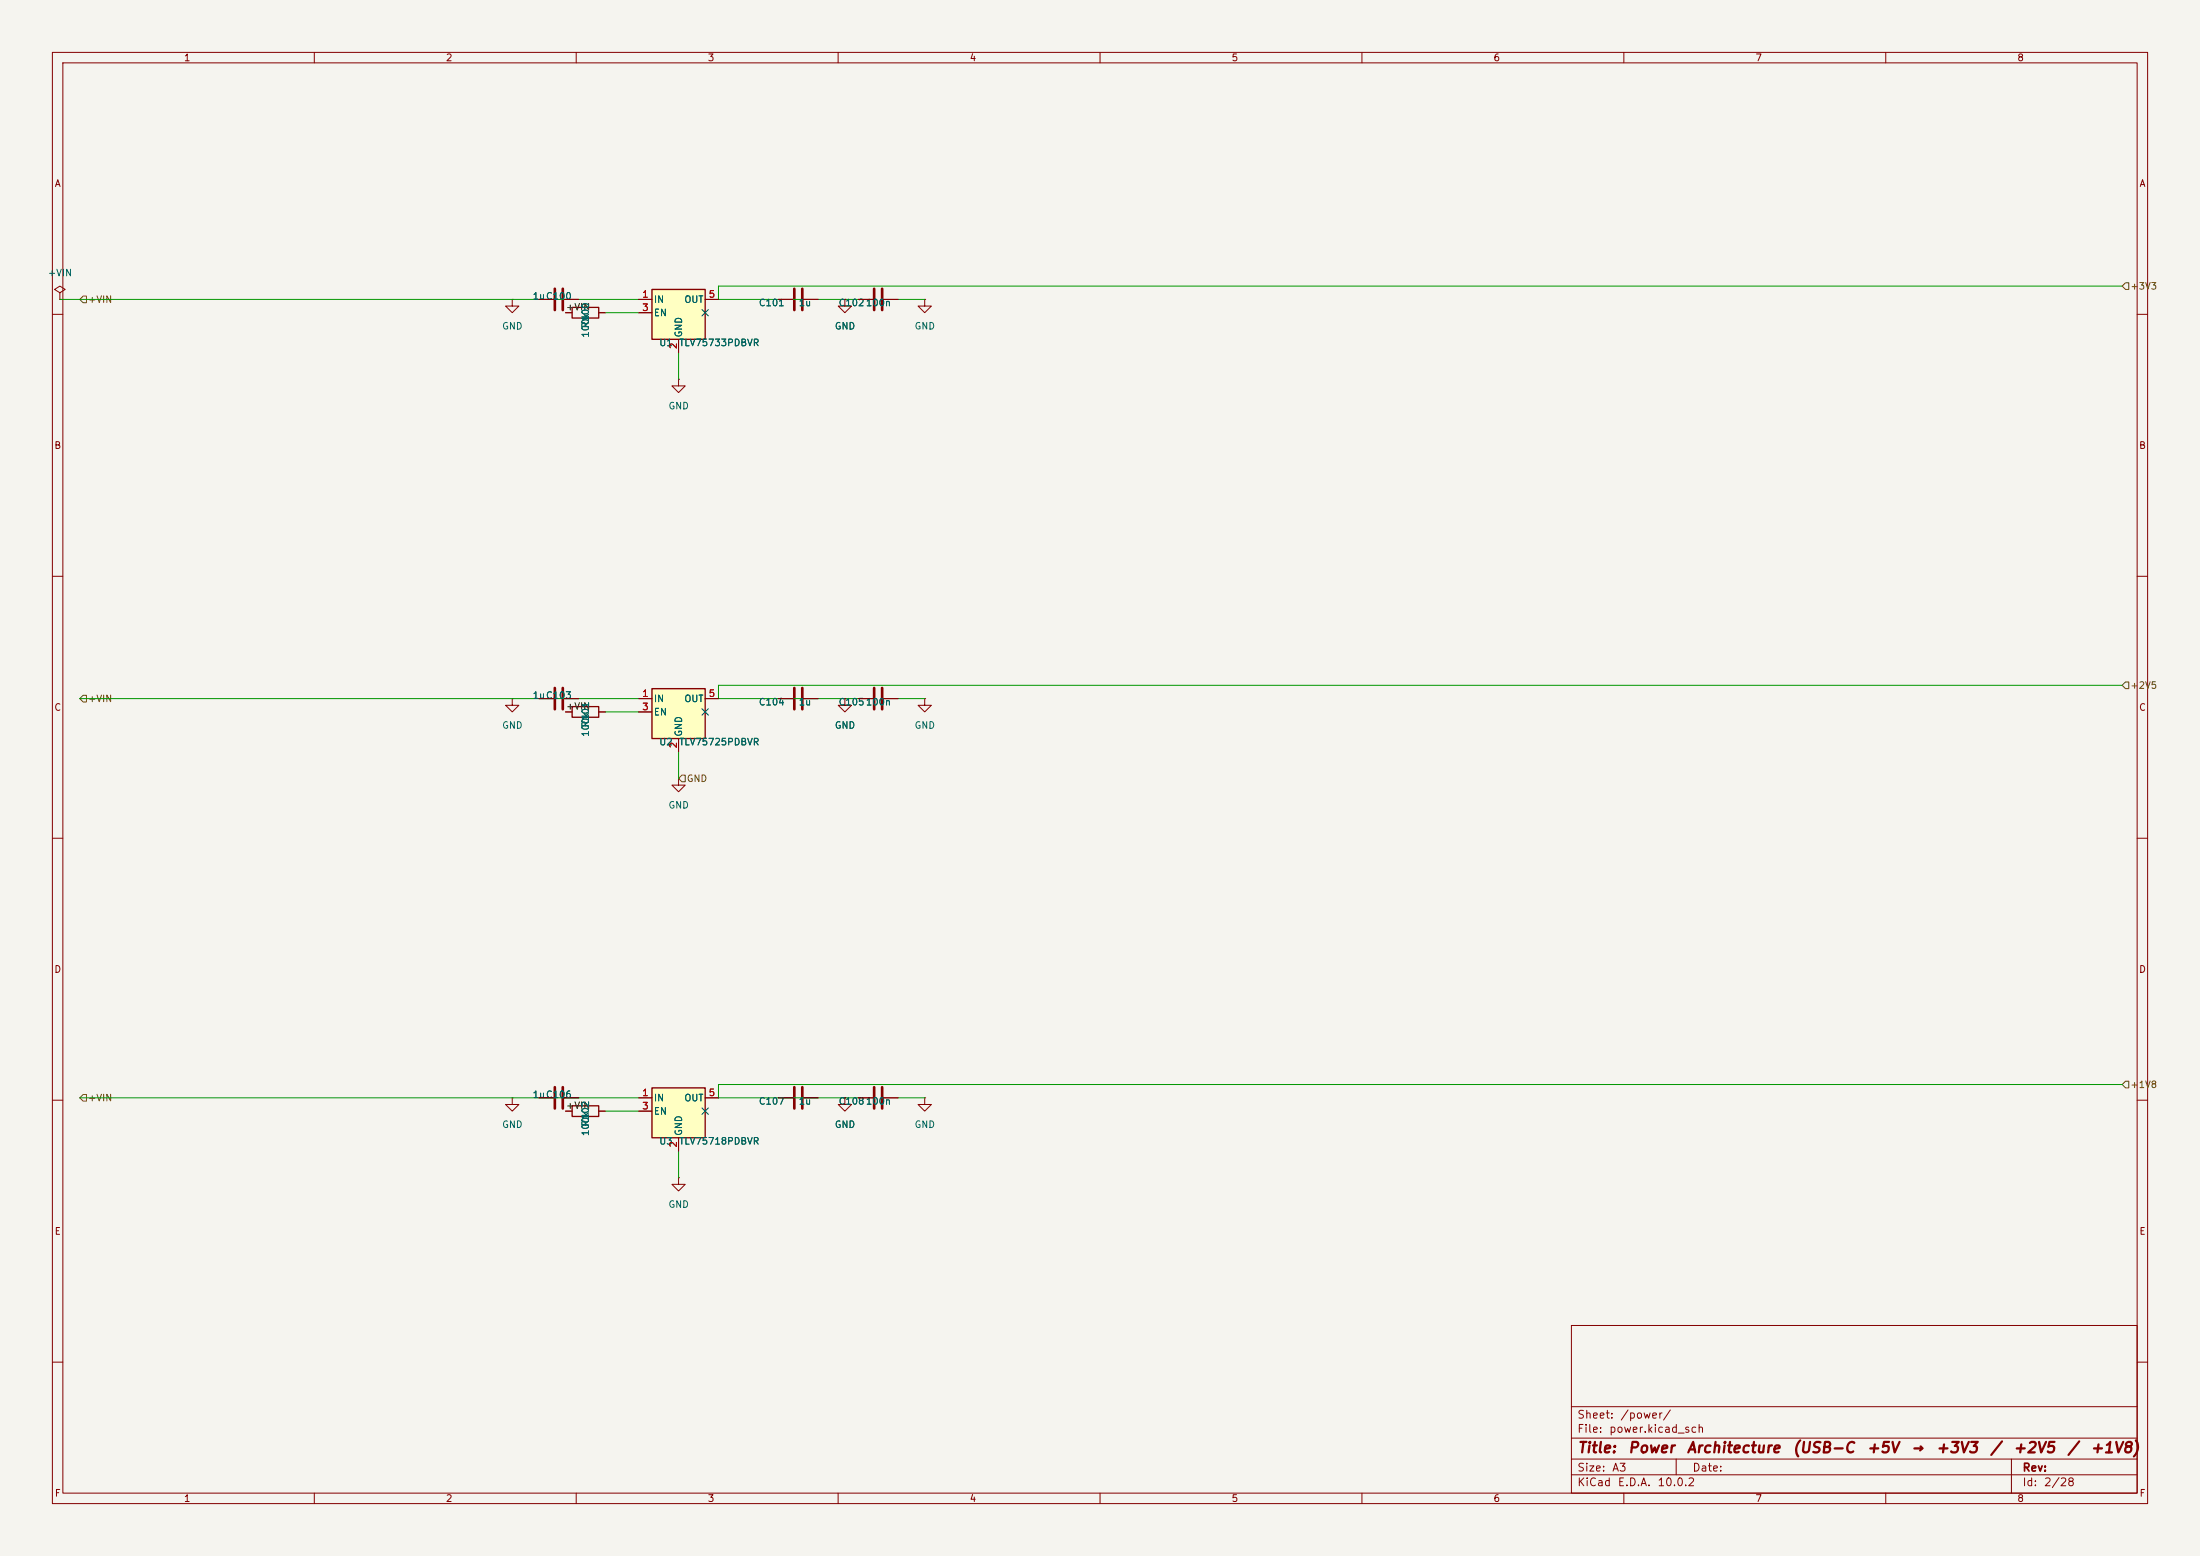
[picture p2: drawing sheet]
<svg xmlns="http://www.w3.org/2000/svg" width="420mm" height="297mm" viewBox="0 0 420 297" stroke-linecap="round" stroke-linejoin="round" font-family="sans-serif">
<path d="M0 0h420v297h-420z" fill="#f5f4ef" stroke="#f5f4ef" stroke-width=".19"/>
<g fill="none" stroke="#840000" stroke-width=".19">
<path d="M10 10h400v277h-400zM12 12h396v273h-396zM60 10v2M110 10v2M160 10v2M210 10v2M260 10v2M310 10v2M360 10v2M10 60h2M129.5 72.4v1.3h1.3l-1.3 1.2-1.2-1.2h1.2M129.5 72.4h.1"/>
<path d="M408 60h2M10 110h2M408 110h2M10 160h2M408 160h2M10 210h2M408 210h2M300 253h108v32h-108zM10 260h2M300 278.5h108M300 274.5h108M300 268.5h108"/>
<path d="M320 278.5v3M384 278.5v6.5M408 260h2M60 285v2M110 285v2M160 285v2M210 285v2M260 285v2M300 281.5h108M310 285v2M360 285v2"/>
</g>
<path d="M124.5 207.6h10.1v9.6h-10.1z" fill="#ffffc2"/>
<path d="M109.2 211.1h5.1v2h-5.1zM124.5 207.6h10.1v9.6h-10.1z" fill="none" stroke="#840000" stroke-width=".25"/>
<path d="M102.9 209.6h2.8M107.7 209.6h2.8M107.9 212.1h1.3M114.3 212.1h1.3M121.9 209.6h2.6M121.9 212.1h2.6M129.5 217.2v2.5M134.6 209.6h2.6M161.3 209.6v1.2h1.3l-1.3 1.3-1.3-1.3h1.3M161.3 209.6h.1M163.8 209.6h2.8M168.7 209.6h2.7" fill="none" stroke="#840000" stroke-width=".19"/>
<path d="M105.9 207.5v4.1M107.4 207.5v4.1M166.9 207.5v4.1M168.4 207.5v4.1" fill="none" stroke="#840000" stroke-width=".51"/>
<path d="M124.5 131.4h10.1v9.6h-10.1z" fill="#ffffc2"/>
<path d="M124.5 131.4h10.1v9.6h-10.1z" fill="none" stroke="#840000" stroke-width=".25"/>
<path d="M176.5 57.2v1.2h1.3l-1.3 1.3-1.2-1.3h1.2M176.5 57.2h.1M121.9 133.4h2.6M121.9 135.9h2.6M134.6 133.4h2.6M129.5 148.6v1.3h1.3l-1.3 1.2-1.2-1.2h1.2M129.5 148.6h.1M129.5 141v2.5" fill="none" stroke="#840000" stroke-width=".19"/>
<path d="M124.5 55.2h10.1v9.6h-10.1z" fill="#ffffc2"/>
<path d="M109.2 58.7h5.1v2h-5.1zM124.5 55.2h10.1v9.6h-10.1zM109.2 134.9h5.1v2h-5.1z" fill="none" stroke="#840000" stroke-width=".25"/>
<g fill="none" stroke="#840000" stroke-width=".19">
<path d="M11.4 55.9l1-.7-1-.6-1 .6 1 .7v1.3M11.4 57.2h.1M97.8 57.2v1.2h1.3l-1.3 1.3-1.3-1.3h1.3M97.8 57.2h.1M102.9 57.2h2.8M107.7 57.2h2.8M107.9 59.7h1.3M114.3 59.7h1.3M121.9 57.2h2.6M121.9 59.7h2.6M134.6 57.2h2.6M148.6 57.2h2.8"/>
<path d="M153.4 57.2h2.8M161.3 57.2v1.2h1.3l-1.3 1.3-1.3-1.3h1.3M161.3 57.2h.1M163.8 57.2h2.8M168.7 57.2h2.7M129.5 64.8v2.5M97.8 133.4v1.2h1.3l-1.3 1.3-1.3-1.3h1.3M97.8 133.4h.1M102.9 133.4h2.8M107.7 133.4h2.8M107.9 135.9h1.3M114.3 135.9h1.3"/>
<path d="M121.9 133.4h2.6M121.9 135.9h2.6M134.6 133.4h2.6M148.6 133.4h2.8M153.4 133.4h2.8M161.3 133.4v1.2h1.3l-1.3 1.3-1.3-1.3h1.3M161.3 133.4h.1M163.8 133.4h2.8M168.7 133.4h2.7M176.5 133.4v1.2h1.3l-1.3 1.3-1.2-1.3h1.2M176.5 133.4h.1M129.5 141v2.5"/>
<path d="M97.8 209.6v1.2h1.3l-1.3 1.3-1.3-1.3h1.3M97.8 209.6h.1M102.9 209.6h2.8M107.7 209.6h2.8M107.9 212.1h1.3M114.3 212.1h1.3M121.9 209.6h2.6M121.9 212.1h2.6M129.5 217.2v2.5M134.6 209.6h2.6M148.6 209.6h2.8M153.4 209.6h2.8"/>
<path d="M161.3 209.6h.1M163.8 209.6h2.8M168.7 209.6h2.7M176.5 209.6v1.2h1.3l-1.3 1.3-1.2-1.3h1.2M176.5 209.6h.1M129.5 224.8v1.3h1.3l-1.3 1.2-1.2-1.2h1.2M129.5 224.8h.1"/>
</g>
<g fill="none" stroke="#840000" stroke-width=".51">
<path d="M105.9 55.1v4.1M107.4 55.1v4.1M151.6 55.1v4.1M153.2 55.1v4.1M166.9 55.1v4.1M168.4 55.1v4.1M105.9 131.3v4.1M107.4 131.3v4.1M151.6 131.3v4.1M153.2 131.3v4.1M166.9 131.3v4.1M168.4 131.3v4.1"/>
<path d="M151.6 207.5v4.1M153.2 207.5v4.1"/>
</g>
<path d="M15.2 57.2l.7-.7h.6v1.3h-.6zM405.8 54h.6v1.2h-.6l-.7-.6zM15.9 132.7h.6v1.3h-.6l-.7-.6zM405.8 130.2h.6v1.2h-.6l-.7-.6zM130.2 148h.6v1.2h-.6l-.7-.6zM15.2 209.6l.7-.7h.6v1.3h-.6zM405.8 206.4h.6v1.2h-.6l-.7-.6z" fill="none" stroke="#725600" stroke-width=".19"/>
<g fill="none" stroke="#009600" stroke-width=".19">
<path d="M11.4 57.2h110.5M115.6 59.7h6.3M171.4 57.2h5.1M405.1 54.6h-267.9v2.6h26.6M129.5 67.3v5.1M15.2 133.4h106.7M115.6 135.9h6.3M171.4 133.4h5.1M405.1 130.8h-267.9v2.6h26.6M129.5 143.5v5.1M15.2 209.6h106.7M115.6 212.1h6.3"/>
<path d="M129.5 219.7v5.1M171.4 209.6h5.1M405.1 207h-267.9v2.6h26.6"/>
</g>
<path d="M134 59.1l1.2 1.2M135.2 59.1l-1.2 1.2M134 135.3l1.2 1.2M135.2 135.3l-1.2 1.2M134 211.5l1.2 1.2M135.2 211.5l-1.2 1.2" fill="none" stroke="#000084" stroke-width=".19"/>
<g font-size="2" fill="#840000">
<text x="301" y="277.8">Title:</text>
<text x="310.7" y="277.8">Power</text>
<text x="321.8" y="277.8">Architecture</text>
<text x="342.1" y="277.8">(USB-C</text>
<text x="356.2" y="277.8">+5V</text>
<text x="364.6" y="277.8">→</text>
<text x="369.4" y="277.8">+3V3</text>
<text x="379.7" y="277.8">/</text>
<text x="384.2" y="277.8">+2V5</text>
<text x="394.5" y="277.8">/</text>
<text x="398.9" y="277.8">+1V8)</text>
</g>
<g font-size="1.5" fill="#840000">
<text x="301" y="273.8">File:</text>
<text x="301" y="271.1">Sheet:</text>
<text x="307.1" y="273.8">power.kicad_sch</text>
<text x="309.2" y="271.1">/power/</text>
<text x="301" y="281.2">Size:</text>
<text x="307.6" y="281.2">A3</text>
<text x="323" y="281.2">Date:</text>
<text x="386" y="281.2">Rev:</text>
<text x="301" y="284">KiCad</text>
<text x="308.7" y="284">E.D.A.</text>
<text x="316.3" y="284">10.0.2</text>
<text x="386" y="284">Id:</text>
<text x="390.1" y="284">2/28</text>
</g>
<g font-size="1.3" fill="#840000">
<text x="35" y="12">1</text>
<text x="85" y="12">2</text>
<text x="135" y="12">3</text>
<text x="185" y="12">4</text>
<text x="235" y="12">5</text>
<text x="285" y="12">6</text>
<text x="335" y="12">7</text>
<text x="385" y="12">8</text>
<text x="10.3" y="36">A</text>
<text x="408.3" y="36">A</text>
<text x="10.3" y="86">B</text>
<text x="408.2" y="86">B</text>
<text x="10.3" y="136">C</text>
<text x="408.2" y="136">C</text>
<text x="10.3" y="186">D</text>
<text x="408.2" y="186">D</text>
<text x="10.3" y="236">E</text>
<text x="408.3" y="236">E</text>
<text x="10.3" y="286">F</text>
<text x="35" y="287">1</text>
<text x="85" y="287">2</text>
<text x="135" y="287">3</text>
<text x="185" y="287">4</text>
<text x="235" y="287">5</text>
<text x="285" y="287">6</text>
<text x="335" y="287">7</text>
<text x="385" y="287">8</text>
<text x="408.3" y="286">F</text>
</g>
<g font-size="1.3" fill="#006464">
<text x="9" y="53">+VIN</text>
<text x="101.6" y="57.5">1uC100</text>
<text x="124.7" y="58.1">IN</text>
<text x="130.5" y="58.1">OUT</text>
<text x="144.7" y="58.8">C101</text>
<text x="152.4" y="58.8">1u</text>
<text x="160" y="58.8">C102100n</text>
<text x="95.8" y="63.2">GND</text>
<text x="112.7" y="64.6" transform="rotate(-90 112.7 64.6)">100k</text>
<text x="112.7" y="62.8" transform="rotate(-90 112.7 62.8)">R100</text>
<text x="124.7" y="60.7">EN</text>
<text x="130.5" y="64.5" transform="rotate(-90 130.5 64.5)">GND</text>
<text x="159.3" y="63.2">GND</text>
<text x="174.5" y="63.2">GND</text>
<text x="125.7" y="66.4">U1</text>
<text x="129.5" y="66.4">TLV75733PDBVR</text>
<text x="127.5" y="78.4">GND</text>
<text x="101.6" y="133.7">1uC103</text>
<text x="124.7" y="134.3">IN</text>
<text x="124.7" y="136.9">EN</text>
<text x="130.5" y="134.3">OUT</text>
<text x="144.7" y="135">C104</text>
<text x="152.4" y="135">1u</text>
<text x="160" y="135">C105100n</text>
<text x="95.8" y="139.4">GND</text>
<text x="112.7" y="140.8" transform="rotate(-90 112.7 140.8)">100k</text>
<text x="112.7" y="139" transform="rotate(-90 112.7 139)">R101</text>
<text x="125.7" y="142.6">U2</text>
<text x="129.5" y="142.6">TLV75725PDBVR</text>
<text x="130.5" y="140.7" transform="rotate(-90 130.5 140.7)">GND</text>
<text x="159.3" y="139.4">GND</text>
<text x="174.5" y="139.4">GND</text>
<text x="127.5" y="154.6">GND</text>
<text x="101.6" y="209.9">1uC106</text>
<text x="95.8" y="215.6">GND</text>
<text x="112.7" y="215.2" transform="rotate(-90 112.7 215.2)">R102</text>
<text x="124.7" y="210.5">IN</text>
<text x="124.7" y="213.1">EN</text>
<text x="130.5" y="210.5">OUT</text>
<text x="144.7" y="211.2">C107</text>
<text x="152.4" y="211.2">1u</text>
<text x="159.3" y="215.6">GND</text>
<text x="160" y="211.2">C108100n</text>
<text x="174.5" y="215.6">GND</text>
<text x="112.7" y="217" transform="rotate(-90 112.7 217)">100k</text>
<text x="125.7" y="218.8">U3</text>
<text x="129.5" y="218.8">TLV75718PDBVR</text>
<text x="130.5" y="216.9" transform="rotate(-90 130.5 216.9)">GND</text>
<text x="127.5" y="230.8">GND</text>
</g>
<g font-size="1.3" fill="#725600">
<text x="16.7" y="58.1">+VIN</text>
<text x="406.6" y="55.6">+3V3</text>
<text x="406.6" y="131.8">+2V5</text>
<text x="16.7" y="134.3">+VIN</text>
<text x="131" y="149.6">GND</text>
<text x="406.6" y="208">+1V8</text>
<text x="16.7" y="210.5">+VIN</text>
</g>
<g font-size="1.3" fill="#0f0f0f">
<text x="107.9" y="59.6">+VIN</text>
<text x="107.9" y="135.8">+VIN</text>
<text x="107.9" y="212">+VIN</text>
</g>
<g font-size="1.3" fill="#a90000">
<text x="122.5" y="57.1">1</text>
<text x="122.5" y="59.7">3</text>
<text x="135.2" y="57.1">5</text>
<text x="129.5" y="66.7" transform="rotate(-90 129.5 66.7)">2</text>
<text x="122.5" y="133.3">1</text>
<text x="122.5" y="135.9">3</text>
<text x="135.2" y="133.3">5</text>
<text x="129.5" y="142.9" transform="rotate(-90 129.5 142.9)">2</text>
<text x="122.5" y="209.5">1</text>
<text x="135.2" y="209.5">5</text>
<text x="122.5" y="212.1">3</text>
<text x="129.5" y="219.1" transform="rotate(-90 129.5 219.1)">2</text>
</g>
</svg>
